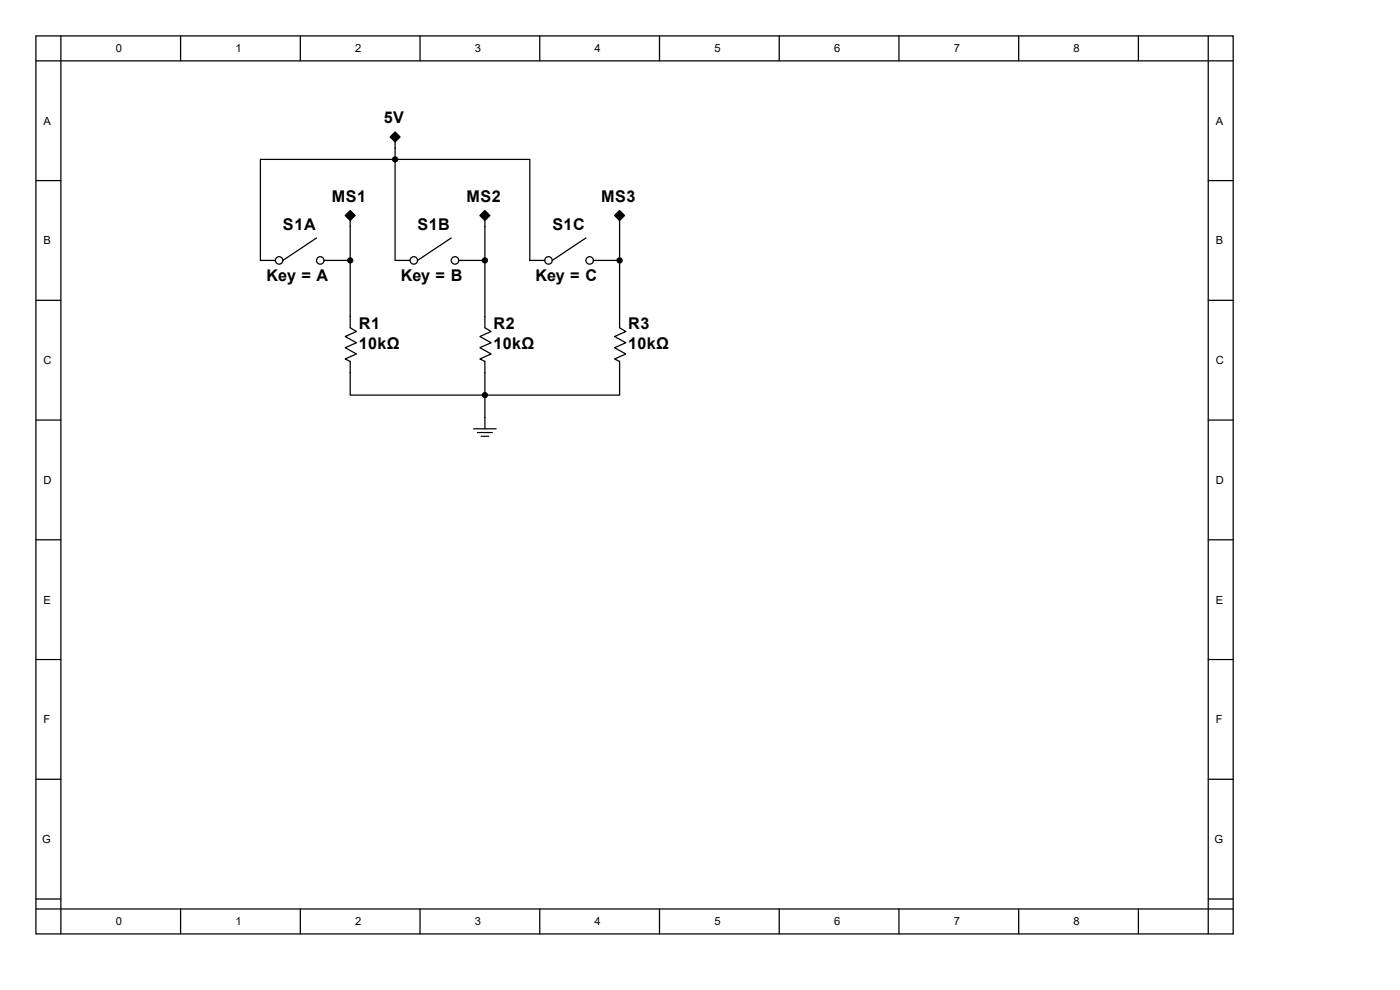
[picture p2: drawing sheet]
<svg xmlns="http://www.w3.org/2000/svg" width="297mm" height="210mm" viewBox="0 0 297 210" stroke-linecap="round" stroke-linejoin="round" font-family="sans-serif">
<g fill="none" stroke="#000" stroke-width=".26">
<path d="M7.6 7.6h254v190.5h-254zM7.6 12.9h254M12.9 7.6v190.5M38.3 7.6v5.3M63.7 7.6v5.3M89.1 7.6v5.3M114.5 7.6v5.3M139.9 7.6v5.3M165.3 7.6v5.3M190.7 7.6v5.3M216.1 7.6v5.3M241.5 7.6v5.3"/>
<path d="M256.3 7.6v190.5M7.6 38.3h5.3M83 29.1l.8-.8 .8 .8-.8 .7zM83.8 30.1v25.1h3.2M256.3 38.3h5.3M58.4 55.2h-3.2v-21.4h57.2v21.4h3.2M67.2 50.5l-7.2 4.7M68.7 55.2h5.6M73.5 45.7l.8-.8 .8 .8-.8 .8zM74.3 46.8v22.7l1.3 .8-2.4 1.1 2.4 1.3-2.4 1.1 2.4 1.3-2.4 1 1.1 .6v7.1h57.1v-7.1l-1-.6 2.4-1-2.4-1.3 2.4-1.1-2.4-1.3 2.4-1.1-1.4-.8v-22.7M95.7 50.5l-7.1 4.7M97.3 55.2h5.6"/>
<path d="M102.1 45.7l.8-.8 .8 .8-.8 .8zM102.9 46.8v22.7l1.3 .8-2.4 1.1 2.4 1.3-2.4 1.1 2.4 1.3-2.4 1 1.1 .6v14.3M124.3 50.5l-7.1 4.7M125.9 55.2h5.5M131.4 44.9l.8 .8-.8 .8-.7-.8zM7.6 63.7h5.3M256.3 63.7h5.3M7.6 89.1h5.3M100.5 91h4.8M101.3 91.8h3.2M102.1 92.6h1.6M256.3 89.1h5.3"/>
<path d="M7.6 114.5h5.3M256.3 114.5h5.3M7.6 139.9h5.3M256.3 139.9h5.3M7.6 165.3h5.3M256.3 165.3h5.3M7.6 190.7h5.3M7.6 192.8h254M38.3 192.8v5.3M63.7 192.8v5.3M89.1 192.8v5.3M114.5 192.8v5.3"/>
<path d="M139.9 192.8v5.3M165.3 192.8v5.3M190.7 192.8v5.3M216.1 192.8v5.3M241.5 192.8v5.3M256.3 190.7h5.3"/>
<circle cx="59.2" cy="55.2" r=".79"/>
<circle cx="67.9" cy="55.2" r=".79"/>
<circle cx="87.8" cy="55.2" r=".79"/>
<circle cx="96.5" cy="55.2" r=".79"/>
<circle cx="116.4" cy="55.2" r=".79"/>
<circle cx="125.1" cy="55.2" r=".79"/>
</g>
<g fill="#000" stroke="#000" stroke-width=".26">
<path d="M82.8 29.1l1-1.1 1.1 1.1-1.1 1z" fill-rule="evenodd"/>
<path d="M73.2 45.7l1.1-1 1.1 1-1.1 1.1z" fill-rule="evenodd"/>
<path d="M101.8 45.7l1.1-1 1 1-1 1.1z" fill-rule="evenodd"/>
<path d="M130.4 45.7l1-1 1.1 1-1.1 1.1z" fill-rule="evenodd"/>
<circle cx="83.8" cy="33.8" r=".53"/>
<circle cx="74.3" cy="55.2" r=".53"/>
<circle cx="102.9" cy="55.2" r=".53"/>
<circle cx="131.4" cy="55.2" r=".53"/>
<circle cx="102.9" cy="83.8" r=".53"/>
</g>
<path d="M83.6 29.1l.2-.3 .3 .3-.3 .2zM74 45.7l.3-.2 .3 .2-.3 .3zM102.6 45.7l.3-.2 .2 .2-.2 .3zM131.2 45.7l.2-.2 .3 .2-.3 .3z" fill="none" stroke="#000" stroke-width=".21"/>
<g font-size="3.4">
<text x="81.4" y="26.1">5V</text>
<text x="70.4" y="42.8">MS1</text>
<text x="99" y="42.8">MS2</text>
<text x="127.6" y="42.8">MS3</text>
<text x="60" y="48.9">S1A</text>
<text x="88.6" y="48.9">S1B</text>
<text x="117.2" y="48.9">S1C</text>
<text x="56.6" y="59.7">Key = A</text>
<text x="85" y="59.7">Key = B</text>
<text x="113.6" y="59.7">Key = C</text>
<text x="76.1" y="69.8">R1</text>
<text x="104.7" y="69.8">R2</text>
<text x="133.3" y="69.8">R3</text>
<text x="76.1" y="74">10kΩ</text>
<text x="104.7" y="74">10kΩ</text>
<text x="133.3" y="74">10kΩ</text>
</g>
<g font-size="2.4">
<text x="24.6" y="11.1">0</text>
<text x="50" y="11.1">1</text>
<text x="75.4" y="11.1">2</text>
<text x="100.8" y="11.1">3</text>
<text x="126.2" y="11.1">4</text>
<text x="151.6" y="11.1">5</text>
<text x="177" y="11.1">6</text>
<text x="202.4" y="11.1">7</text>
<text x="227.8" y="11.1">8</text>
<text x="9.2" y="26.5">A</text>
<text x="257.9" y="26.5">A</text>
<text x="9.2" y="51.9">B</text>
<text x="257.9" y="51.9">B</text>
<text x="9.2" y="77.3">C</text>
<text x="257.9" y="77.3">C</text>
<text x="9.2" y="102.7">D</text>
<text x="257.9" y="102.7">D</text>
<text x="9.2" y="128.1">E</text>
<text x="257.9" y="128.1">E</text>
<text x="9.2" y="153.5">F</text>
<text x="257.9" y="153.5">F</text>
<text x="8.9" y="178.9">G</text>
<text x="257.6" y="178.9">G</text>
<text x="24.6" y="196.3">0</text>
<text x="50" y="196.3">1</text>
<text x="75.4" y="196.3">2</text>
<text x="100.8" y="196.3">3</text>
<text x="126.2" y="196.3">4</text>
<text x="151.6" y="196.3">5</text>
<text x="177" y="196.3">6</text>
<text x="202.4" y="196.3">7</text>
<text x="227.8" y="196.3">8</text>
</g>
</svg>
